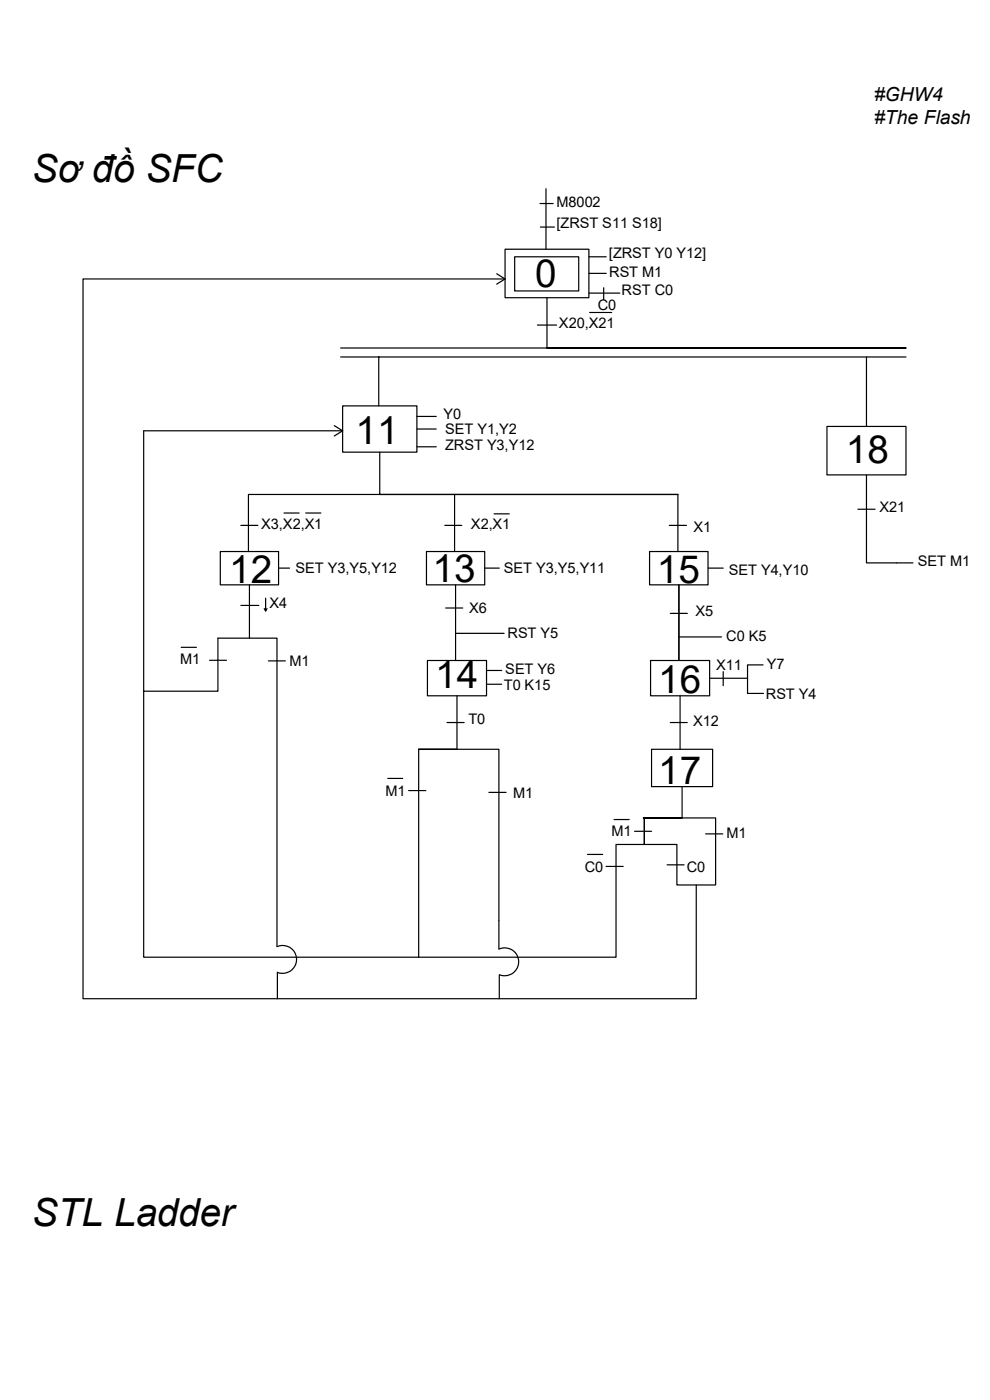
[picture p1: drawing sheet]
<svg xmlns="http://www.w3.org/2000/svg" width="210mm" height="297mm" viewBox="0 0 210 297" stroke-linecap="round" stroke-linejoin="round" font-family="sans-serif">
<g fill="none" stroke="#000" stroke-width=".25">
<path d="M105.4 58.1l1.7 1.1-1.7 1.1M107.1 52.9h17.8v10.3h-17.8zM107.1 59.2h-89.5v152.7h130.1v-24.2M109.2 54.5h13.6v7.2h-13.6zM114.6 43.2h2.7M114.6 48.2h3M115.8 40v12.9M124.9 54.5h3.7M124.9 58h3.7M72.3 75.7h119.9M80.3 75.7v10.4M114 69h4.1"/>
<path d="M116 63.2v10.6h76.2h-119.9M124.9 62.2h6.6M125.1 66.3h4.7M128.1 61v2.6M183.8 75.7v14.8M70.9 90.3l1.8 1.1-1.8 1.1M72.7 86.1h15.7v9.8h-15.7zM72.7 91.4h-42.2v55.2h15.7v-11.2h12.6v65.4M80.6 95.9v9h63.2h-91.1v12.1M88.4 88.3h4.1M88.4 91h4.1M88.4 94.8h4.1"/>
<path d="M175.4 90.5h16.8v10.3h-16.8zM46.7 117h12.4v7.1h-12.4zM51.1 111.5h3.6M60.2 108.8h3.3M64.9 108.8h3.2M90.5 117h12.3v7.1h-12.3zM94.4 111.5h3.6M96.4 104.9v12.1M104.8 109h3.2M137.8 117h12.4v7.1h-12.4zM142 111.5h3.6M143.8 104.9v12.1"/>
<path d="M182 108h3.6M183.8 100.8v18.6h9.9M38.4 137.3h3.3M51.1 128.4h3.8M52.9 124.1v11.3M56 129.1l.3 .5M56.3 126.9v2.7l.3-.5M59.1 120.5h2.3M94.5 129h3.7M96.6 134.4h10.3M96.6 124.1v16M102.8 120.5h3.1"/>
<path d="M142.2 130.1h3.6M144 135.1h9.1M144 124.1v16M150.2 120.5h3.2M30.5 146.6v56.5h58.3v-44.1M44.4 140.1h3.6M56.9 140.2h3.6M90.7 140.1h12.5v7.5h-12.5zM94.8 153.3h3.7M96.9 147.6v11.4h-8.1h17v42.3a2.97 2.97 0 0 1 4.2 2.7 2.97 2.97 0 0 1-4 2.8M103.2 142.2h3.2M103.2 145.2h3.2"/>
<path d="M138 140.1h12.5v7.5h-12.5zM138.2 159h13v7.9h-13zM142.2 153.3h3.6M144.3 147.6v11.4M153.4 142.5v3M158.6 143.9v3.2h3.4M161.9 141.1h-3.3v2.8h-8.1M82.3 165.1h3.1M86.7 167.7h3.6M103.7 168.1h3.7M130.3 173.9h3.2M134.6 176.4h3.6"/>
<path d="M144.7 166.9v6.6h-8.2h15.3v14.2h-8.2v-8.5h-6.9v-5.7v5.7h-6v23.9h-41.9M149.7 176.9h3.6M124.6 181.3h3.2M128.6 183.8h3.6M141.5 183.5h3.6M58.8 200.8a2.97 2.97 0 0 1 4.1 2.7 2.97 2.97 0 0 1-4.1 2.8v5.6M105.9 206.8v5.1"/>
</g>
<g font-size="8.2">
<text x="6.8" y="38.5">Sơ đồ SFC</text>
<text x="113.5" y="60.9">0</text>
<text x="75.4" y="94.2">11</text>
<text x="179.5" y="98.2">18</text>
<text x="48.6" y="123.7">12</text>
<text x="91.8" y="123.5">13</text>
<text x="139.3" y="123.6">15</text>
<text x="92.3" y="146">14</text>
<text x="139.6" y="147">16</text>
<text x="139.6" y="166.2">17</text>
<text x="6.8" y="260.1">STL Ladder</text>
</g>
<g font-size="4.1">
<text x="185.4" y="21.4">#GHW4</text>
<text x="185.4" y="26.3">#The Flash</text>
</g>
<g font-size="3.1">
<text x="118" y="44">M8002</text>
<text x="118" y="48.5">[ZRST S11 S18]</text>
<text x="129.2" y="54.8">[ZRST Y0 Y12]</text>
<text x="129.2" y="58.7">RST M1</text>
<text x="126.8" y="65.8">C0</text>
<text x="131.9" y="62.7">RST C0</text>
<text x="118.6" y="69.5">X20,X21</text>
<text x="94.1" y="89">Y0</text>
<text x="94.4" y="92.1">SET Y1,Y2</text>
<text x="94.4" y="95.5">ZRST Y3,Y12</text>
<text x="55.4" y="112.3">X3,X2,X1</text>
<text x="99.9" y="112.3">X2,X1</text>
<text x="147.1" y="112.9">X1</text>
<text x="186.6" y="108.7">X21</text>
<text x="62.7" y="121.5">SET Y3,Y5,Y12</text>
<text x="106.9" y="121.6">SET Y3,Y5,Y11</text>
<text x="154.6" y="122">SET Y4,Y10</text>
<text x="194.7" y="120.1">SET M1</text>
<text x="57.2" y="129">X4</text>
<text x="99.5" y="130.1">X6</text>
<text x="147.6" y="130.7">X5</text>
<text x="107.7" y="135.3">RST Y5</text>
<text x="154.1" y="136.1">C0 K5</text>
<text x="38.2" y="140.9">M1</text>
<text x="61.4" y="141.4">M1</text>
<text x="107.2" y="143.1">SET Y6</text>
<text x="151.9" y="142.2">X11</text>
<text x="162.7" y="141.9">Y7</text>
<text x="106.9" y="146.4">T0 K15</text>
<text x="162.4" y="148.3">RST Y4</text>
<text x="99.4" y="153.5">T0</text>
<text x="147" y="154.1">X12</text>
<text x="81.8" y="168.8">M1</text>
<text x="108.8" y="169.4">M1</text>
<text x="129.7" y="177.3">M1</text>
<text x="154.1" y="177.8">M1</text>
<text x="124.1" y="184.9">C0</text>
<text x="145.7" y="184.9">C0</text>
</g>
</svg>
